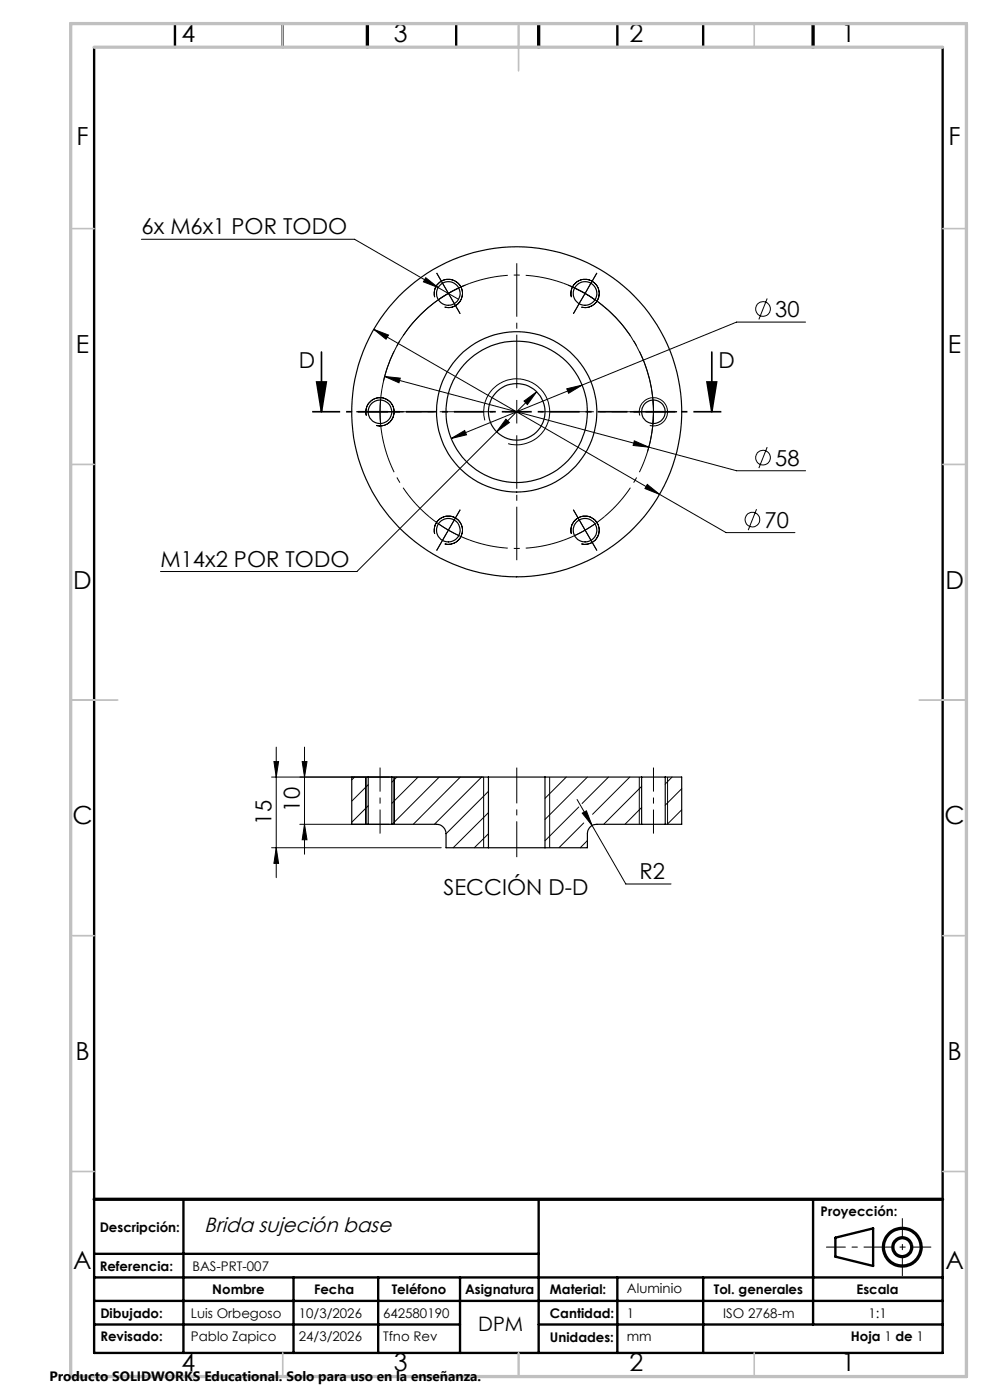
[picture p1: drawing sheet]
<svg xmlns="http://www.w3.org/2000/svg" width="210mm" height="297mm" viewBox="0 0 210 297" stroke-linecap="round" stroke-linejoin="round" font-family="sans-serif">
<g fill="none" stroke="#000" stroke-width=".25">
<path d="M78.1 174.9h5M78.1 164.8h5M78.1 164.8h-3.5v10.1h3.5M78.1 164.8v10.1M83.1 174.9h9.5a2.02 2.02 0 0 1 2 1.9v3h9M83.1 164.8h20.5M83.1 164.8v10.1M103.6 164.8h12M103.6 179.8h12M103.6 164.8v15M115.6 164.8h20.5M115.6 164.8v15"/>
<path d="M136.1 174.9h5M136.1 164.8h5M136.1 174.9h-9.5a1.97 1.97 0 0 0-2 1.9v3h-9M136.1 164.8v10.1M141.1 164.8h3.5v10.1h-3.5M141.1 164.8v10.1"/>
<circle cx="95.1" cy="62.3" r="2.5"/>
<circle cx="124.1" cy="62.3" r="2.5"/>
<circle cx="80.6" cy="87.4" r="2.49"/>
<circle cx="109.6" cy="87.4" r="17"/>
<circle cx="109.6" cy="87.4" r="6"/>
<circle cx="109.6" cy="87.4" r="35"/>
<circle cx="109.6" cy="87.4" r="15"/>
<circle cx="138.6" cy="87.4" r="2.49"/>
<circle cx="95.1" cy="112.5" r="2.49"/>
<circle cx="124.1" cy="112.5" r="2.49"/>
</g>
<g fill="none" stroke="#000" stroke-width=".21">
<path d="M30 50.8h45.2l22.1 12.7M90.3 58.9l2.6 2.1-3.1-1.2zM79.3 69.9l3.1 1.2-.5 .9zM79.3 69.9l60.6 35M81.6 79.9l3.3 .3-.3 1zM81.6 79.9l56 15M92.2 63a2.99 2.99 0 0 1 2.6-3.7 2.99 2.99 0 0 1 3.3 3.2 2.99 2.99 0 0 1-3.8 2.7M98.7 60.5a28.9 28.9 0 0 0-17.3 20.3M120.5 60.5a29 29 0 0 1 16.8 35.3M121.2 63a2.99 2.99 0 0 1 2.6-3.7 2.99 2.99 0 0 1 3.3 3.2 2.99 2.99 0 0 1-3.8 2.7M121.9 61.1l2.2 1.2M124.1 62.3l2.1 1.3"/>
<path d="M124.1 62.3l-1.3 2.1M125.3 60.1l-1.2 2.2M162.7 63.3l-1.7 4.5M170.9 68.3h-14.7l-32.7 13.4M77.7 88.2a3 3 0 0 1 2.7-3.8 3 3 0 0 1 3.2 3.2 3 3 0 0 1-3.8 2.7M95.7 93l2.9-1.7 .4 .9zM102.8 89.2a7 7 0 0 1 6.2-8.8 7 7 0 0 1 7.6 7.6 7 7 0 0 1-8.8 6.1M107.3 88.9l.8 .7-2.8 2zM111.2 85.1l2.6-2-1.9 2.7zM113.8 83.1l-38.1 38.1h-41.7M120.2 82.5l3.3-.8-2.9 1.7zM123.5 81.7l-27.8 11.3"/>
<path d="M134.5 93.5l3.1 1.4-3.3-.4zM135.7 88.2a3 3 0 0 1 2.7-3.8 3 3 0 0 1 3.2 3.2 3 3 0 0 1-3.8 2.7M137.6 94.9l18.6 5h14.7M162.7 94.9l-1.7 4.4M92.2 113.3a3 3 0 0 1 2.7-3.8 3 3 0 0 1 3.2 3.3 3 3 0 0 1-3.8 2.6M121.2 113.3a3 3 0 0 1 2.7-3.8 3 3 0 0 1 3.2 3.3 3 3 0 0 1-3.8 2.6M137.3 102.8l2.6 2.1-3.1-1.3zM139.9 104.9l14.1 8.1h14.6M160.5 108l-1.8 4.5M58.6 158.5v27.7M64.6 158.5v22.7M57.6 164.8h45v15"/>
<path d="M57.6 179.8h36M58.1 161.6h1l-.5 3.2zM58.6 179.8l.5 3.4h-1zM63.6 174.9h19M64.1 161.6h1l-.5 3.2zM64.6 174.9l.5 3.2h-1zM75.2 164.8l-.6 .6M77.6 164.8v10.1M78.1 166.5l-3.5 3.5M78.1 171l-3.5 3.4M83.6 164.8v10.1M84.2 164.8l-1.1 1.1"/>
<path d="M88.7 164.8l-5.6 5.6M93.2 164.8l-10 10.1M97.6 164.8l-9.9 10.1M102.2 164.8l-10.1 10.1M103.6 167.9l-9 9M103.6 172.4l-7.5 7.4M103.6 176.9l-3 2.9M115.6 164.8v.1M116.6 164.8v15M120.1 164.8l-4.5 4.6M122.4 169.6l10.4 17.9h9.5M122.8 171.2l-7.2 7.2"/>
<path d="M123.5 172.5l.9-.5 1.2 3.1zM123.8 174.6l-5.2 5.2M124.6 164.8l-9 9M124.6 178.3l-1.5 1.5M129.1 164.8l-5.6 5.7M133.6 164.8l-7.9 8M135.6 164.8v10.1M136.1 166.8l-8 8.1M136.1 171.3l-3.5 3.6M141.6 164.8v10.1M142.6 164.8l-1.5 1.5M144.6 167.3l-3.5 3.5"/>
<path d="M144.6 171.8l-3.1 3.1"/>
<circle cx="161.8" cy="65.5" r="1.56"/>
<circle cx="161.8" cy="97.1" r="1.56"/>
<circle cx="159.6" cy="110.2" r="1.55"/>
</g>
<path d="M68.2 74.7v12.7M151 74.7v12.7M67.2 81h2l-1 6.4zM150 81h2l-1 6.4z" fill="none" stroke="#000" stroke-width=".35"/>
<g fill="none" stroke="#000" stroke-width=".7" stroke-linecap="butt">
<circle cx="191.4" cy="264.6" r="4"/>
<circle cx="191.4" cy="264.6" r="2"/>
</g>
<g fill="none" stroke="#000" stroke-width=".21" stroke-dasharray="15.2 1.3 1.3 1.3" stroke-linecap="butt">
<path d="M93 63.6l-2 1.5M93.9 60.1l-1.3-2.2M95.1 62.2l-2.1 1.4M95.1 62.2l2.2-1.1M95.1 62.2l-1.2-2.1M95.1 62.2l1.3 2.2M96.4 64.4l1.2 2.2M97.3 61.1l2.3-1M121.9 61.1l-2.3-1M122.9 64.4l-1.3 2.2M125.4 60.1l1.2-2.2M126.2 63.6l2 1.5"/>
<path d="M78.1 87.3h-2.5M80.6 87.3l.1 2.5M80.6 87.3l.1-2.4M80.6 87.3h-2.5M80.6 87.3h2.5M80.7 89.8l.3 2.5M80.7 84.9l.3-2.5M83.1 87.3h2.5M109.6 87.3v-2.5M109.6 87.3h-2.5M109.6 87.3v2.5M109.6 87.3h2.5"/>
<path d="M136.1 87.3h-2.5M138.5 84.9l-.3-2.5M138.5 89.8l-.3 2.5M138.6 87.3l-.1-2.4M138.6 87.3l-.1 2.5M138.6 87.3h2.5M138.6 87.3h-2.5M141.1 87.3h2.5M93 111.1l-2-1.5M93.9 114.6l-1.3 2.2M95.1 112.5l2.2 1.1M95.1 112.5l-2.1-1.4"/>
<path d="M95.1 112.5l-1.2 2.1M95.1 112.5l1.3-2.2M96.4 110.3l1.2-2.2M97.3 113.6l2.3 1M121.9 113.6l-2.3 1M122.9 110.3l-1.3-2.2M124.1 112.5l2.1-1.4M124.1 112.5l-2.2 1.1M124.1 112.5l1.3 2.1M124.1 112.5l-1.2-2.2M125.4 114.6l1.2 2.2M126.2 111.1l2-1.5"/>
</g>
<path d="M91 65.1a29 29 0 0 0-10 17.3M119.6 60.1a29 29 0 0 0-20 0M81 92.3a29 29 0 0 0 10 17.3M138.2 82.4a29 29 0 0 0-10-17.3M99.6 114.6a29 29 0 0 0 20 0M128.2 109.6a29 29 0 0 0 10-17.3" fill="none" stroke="#000" stroke-width=".21" stroke-dasharray="15.2 1.3 1.3 1.3" stroke-dashoffset="7" stroke-linecap="butt"/>
<path d="M109.6 162.8v19" fill="none" stroke="#000" stroke-width=".21" stroke-dasharray="15.2 1.3 1.3 1.3" stroke-dashoffset="7.6" stroke-linecap="butt"/>
<path d="M80.6 176.8v-14M138.6 176.8v-14" fill="none" stroke="#000" stroke-width=".21" stroke-dasharray="15.2 1.3 1.3 1.3" stroke-dashoffset="10.1" stroke-linecap="butt"/>
<path d="M153 87.3h-86.8" fill="none" stroke="#000" stroke-width=".35" stroke-dasharray="6.3 1.3 1.3 1.3" stroke-dashoffset=".4" stroke-linecap="butt"/>
<path d="M197.5 264.6h-22.3" fill="none" stroke="#000" stroke-width=".21" stroke-dasharray="6.3 1.3 1.3 1.3" stroke-dashoffset="2.2" stroke-linecap="butt"/>
<path d="M191.4 258.4v12.3" fill="none" stroke="#000" stroke-width=".21" stroke-dasharray="6.3 1.3 1.3 1.3" stroke-dashoffset="2.1" stroke-linecap="butt"/>
<path d="M104.6 87.3h-26.5M109.6 82.3v-26.5M109.6 92.3v26.5M114.6 87.3h26.5" fill="none" stroke="#000" stroke-width=".21" stroke-dasharray="15.2 1.3 1.3 1.3" stroke-dashoffset="3.9" stroke-linecap="butt"/>
<g fill="none" stroke="#000" stroke-width=".5">
<path d="M20 10v277h180v-277M37.1 5v5M60 5v5M96.8 5v5M131 5v5M149.2 5v5M38.9 254.4v32.6M114.3 254.4v32.6M172.5 254.4v26.6M20 266h94.3M20 271h180M20 276h180"/>
<path d="M62.3 271v16M80.2 271v16M97.6 271v16M131 271v16M149.2 271v16M177.2 262.6l8-2v8l-8-2zM20 281h77.6M114.3 281h85.7"/>
</g>
<path d="M77.9 5v5M114.3 5v5M172.5 5v5M20 254.4h180" fill="none" stroke="#000" stroke-width=".7"/>
<g fill="none" stroke="#c0c0c0" stroke-width=".35">
<path d="M60 5v5M110 5v10M160 5v5M15 48.5h5M200 48.5h5M15 98.5h5M200 98.5h5M15 148.5h10M195 148.5h10M15 198.5h5M200 198.5h5M15 248.5h5"/>
<path d="M200 248.5h5M60 287v5M110 287v5M160 287v5"/>
</g>
<path d="M15 5h190v287h-190zM20 10h180" fill="none" stroke="#c0c0c0" stroke-width=".7"/>
<g fill="#000">
<path d="M123.5 172.5l.9-.5 1.2 3.1z"/>
<path d="M81.6 79.9l3 1.3 .3-1zM134.5 93.5l-.2 1 3.3 .4zM90.3 58.9l-.5 .9 3.1 1.2zM95.7 93l3.3-.8-.4-.9zM120.2 82.5l.4 .9 2.9-1.7zM111.2 85.1l.7 .7 1.9-2.7zM107.3 88.9l-2 2.7 2.8-2zM79.3 69.9l2.6 2.1 .5-.9zM137.3 102.8l-.5 .8 3.1 1.3z"/>
<path d="M150 81h2l-1 6.4zM67.2 81h2l-1 6.4z"/>
<path d="M58.6 179.8l.5 3.4h-1zM58.1 161.6h1l-.5 3.2z"/>
<path d="M64.1 161.6h1l-.5 3.2zM64.6 174.9l.5 3.2h-1z"/>
</g>
<g font-size="5.3">
<text x="38.5" y="8.9">4</text>
<text x="83.5" y="8.9">3</text>
<text x="133.5" y="8.9">2</text>
<text x="178.5" y="8.9">1</text>
<text x="16.2" y="30.7">F</text>
<text x="201.2" y="30.7">F</text>
<text x="16.1" y="74.9">E</text>
<text x="201.1" y="74.9">E</text>
<text x="15.5" y="124.9">D</text>
<text x="200.5" y="124.9">D</text>
<text x="15.4" y="174.9">C</text>
<text x="200.4" y="174.9">C</text>
<text x="16" y="224.9">B</text>
<text x="201" y="224.9">B</text>
<text x="15.5" y="269.2">A</text>
<text x="200.5" y="269.2">A</text>
<text x="38.5" y="290.9">4</text>
<text x="83.5" y="290.9">3</text>
<text x="133.5" y="290.9">2</text>
<text x="178.5" y="290.9">1</text>
</g>
<g font-size="4.7">
<text x="30" y="49.7">6x M6x1 POR TODO</text>
<text x="164.4" y="67.2">30</text>
<text x="63.4" y="78.1">D</text>
<text x="152.4" y="78.1">D</text>
<text x="164.4" y="98.8">58</text>
<text x="162.2" y="111.9">70</text>
<text x="34.1" y="120.2">M14x2 POR TODO</text>
<text x="63.6" y="172.2" transform="rotate(-90 63.6 172.2)">10</text>
<text x="57.6" y="174.9" transform="rotate(-90 57.6 174.9)">15</text>
<text x="94.1" y="189.9">SECCIÓN D-D</text>
<text x="135.7" y="186.5">R2</text>
</g>
<text font-size="4.4" x="43.3" y="261.3">Brida sujeción base</text>
<text font-size="4.2" x="101.4" y="282.3">DPM</text>
<text font-size="2.9" x="10.5" y="292.9">Producto SOLIDWORKS Educational. Solo para uso en la enseñanza.</text>
<g font-size="2.8">
<text x="21.1" y="261.3">Descripción:</text>
<text x="174.1" y="258">Proyección:</text>
<text x="21.1" y="269.7">Referencia:</text>
<text x="40.8" y="269.7">BAS-PRT-007</text>
<text x="45" y="274.5">Nombre</text>
<text x="66.6" y="274.5">Fecha</text>
<text x="83.1" y="274.5">Teléfono</text>
<text x="98.6" y="274.5">Asignatura</text>
<text x="116.7" y="274.5">Material:</text>
<text x="133" y="274.4">Aluminio</text>
<text x="151.4" y="274.5">Tol. generales</text>
<text x="181.7" y="274.5">Escala</text>
<text x="21.3" y="279.7">Dibujado:</text>
<text x="40.5" y="279.7">Luis Orbegoso</text>
<text x="63.4" y="279.7">10/3/2026</text>
<text x="81.3" y="279.7">642580190</text>
<text x="116.7" y="279.7">Cantidad:</text>
<text x="133" y="279.6">1</text>
<text x="153.4" y="279.7">ISO 2768-m</text>
<text x="184.2" y="279.7">1:1</text>
<text x="21.3" y="284.6">Revisado:</text>
<text x="40.5" y="284.6">Pablo Zapico</text>
<text x="63.4" y="284.6">24/3/2026</text>
<text x="81.3" y="284.6">Tfno Rev</text>
<text x="116.7" y="284.6">Unidades:</text>
<text x="133" y="284.5">mm</text>
<text x="180.5" y="284.5">Hoja 1 de 1</text>
</g>
</svg>
